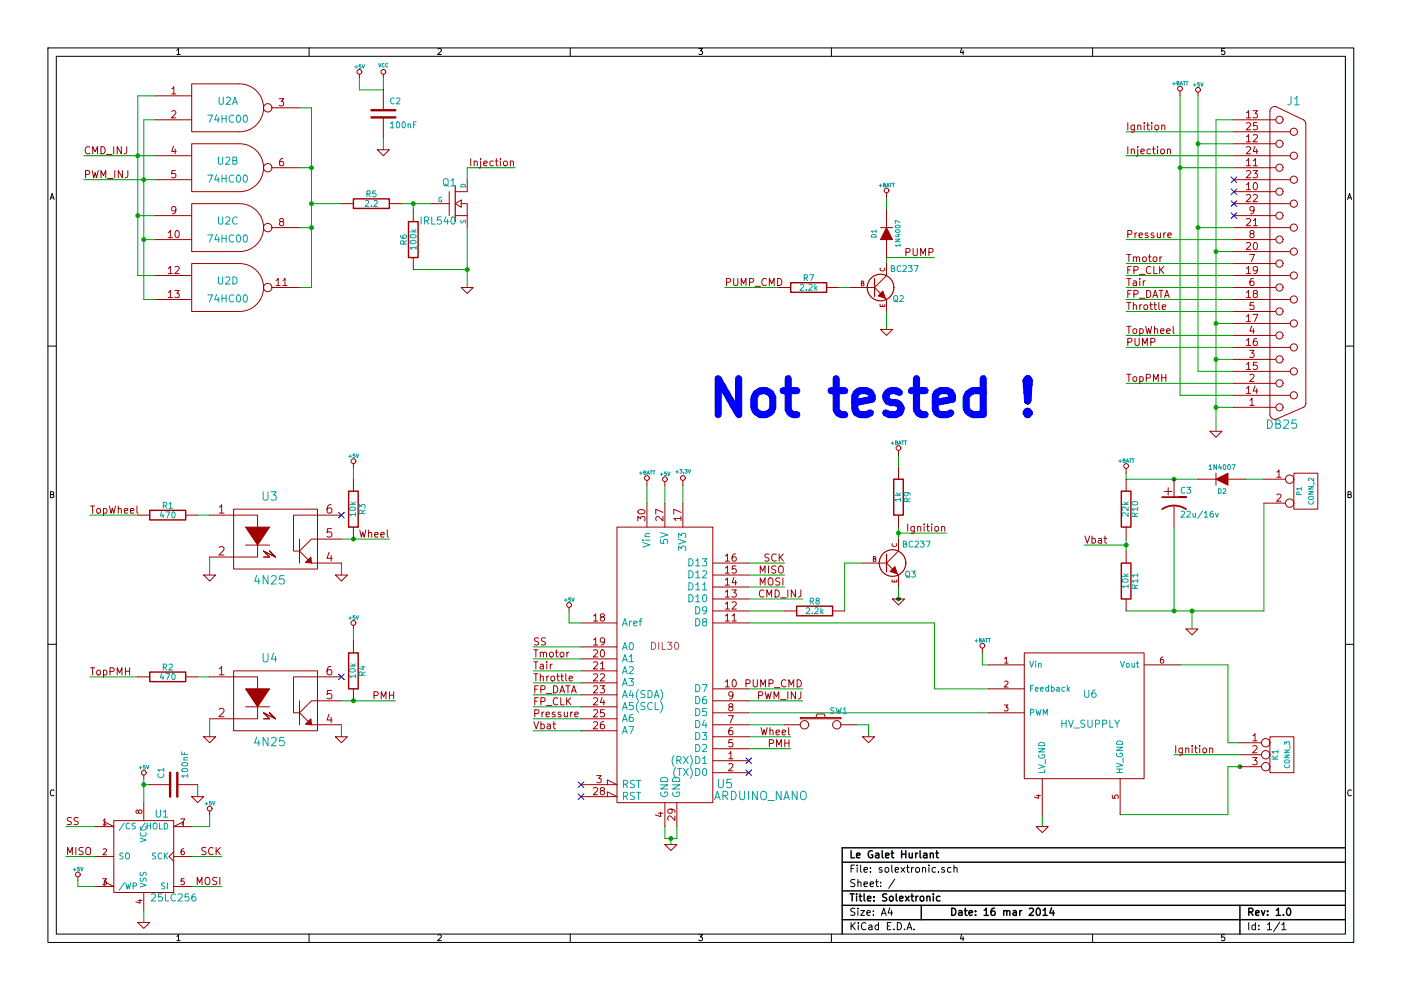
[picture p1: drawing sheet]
EESchema Schematic File Version 2  date dim. 16 mars 2014 21:05:08 CET
LIBS:power
LIBS:device
LIBS:transistors
LIBS:conn
LIBS:linear
LIBS:regul
LIBS:74xx
LIBS:cmos4000
LIBS:adc-dac
LIBS:memory
LIBS:xilinx
LIBS:special
LIBS:microcontrollers
LIBS:dsp
LIBS:microchip
LIBS:analog_switches
LIBS:motorola
LIBS:texas
LIBS:intel
LIBS:audio
LIBS:interface
LIBS:digital-audio
LIBS:philips
LIBS:display
LIBS:cypress
LIBS:siliconi
LIBS:opto
LIBS:atmel
LIBS:contrib
LIBS:valves
LIBS:solextronic
LIBS:solextronic-cache
EELAYER 25  0
EELAYER END
$Descr A4 11700 8267
encoding utf-8
Sheet 1 1
Title "Solextronic"
Date "16 mar 2014"
Rev "1.0"
Comp "Le Galet Hurlant"
Comment1 ""
Comment2 ""
Comment3 ""
Comment4 ""
$EndDescr
Connection ~ 7500 5000
Connection ~ 10350 6400
Connection ~ 2600 1700
Wire Wire Line
	9400 2500 10300 2500
Wire Wire Line
	9400 2900 10300 2900
Wire Wire Line
	9400 2800 10300 2800
Wire Wire Line
	9400 2400 10300 2400
Wire Wire Line
	9400 2000 10300 2000
Wire Wire Line
	9400 1100 10300 1100
Wire Wire Line
	9850 1400 10300 1400
Connection ~ 10000 1900
Wire Wire Line
	10300 1900 10000 1900
Wire Wire Line
	10000 1200 10300 1200
Connection ~ 10150 2700
Wire Wire Line
	10150 3600 10150 1000
Wire Wire Line
	10150 1000 10300 1000
Connection ~ 10150 3400
Wire Wire Line
	10150 3000 10300 3000
Wire Wire Line
	4300 1400 3900 1400
Wire Wire Line
	3900 1400 3900 1500
Wire Wire Line
	4450 6000 4850 6000
Wire Wire Line
	4450 5600 4850 5600
Wire Wire Line
	7400 2200 7400 2150
Wire Wire Line
	7400 2600 7400 2750
Wire Wire Line
	6250 5750 6700 5750
Wire Wire Line
	6250 6150 6600 6150
Connection ~ 2950 4500
Wire Wire Line
	3250 4500 2850 4500
Wire Wire Line
	7500 3800 7500 3900
Wire Wire Line
	7500 4900 7500 5000
Wire Wire Line
	6250 5100 6550 5100
Connection ~ 3450 1700
Wire Wire Line
	3450 1750 3450 1700
Wire Wire Line
	3900 2250 3450 2250
Wire Wire Line
	3200 1150 3200 1250
Wire Wire Line
	3000 750  3200 750 
Wire Wire Line
	2500 1400 2600 1400
Connection ~ 1150 1800
Wire Wire Line
	1150 2300 1150 800 
Wire Wire Line
	1150 2300 1300 2300
Wire Wire Line
	2600 1900 2500 1900
Wire Wire Line
	700  1500 1300 1500
Wire Wire Line
	1300 1000 1200 1000
Wire Wire Line
	1150 1800 1300 1800
Wire Wire Line
	6700 5850 6250 5850
Wire Wire Line
	7800 5750 7800 5200
Wire Wire Line
	750  4300 1150 4300
Wire Wire Line
	750  5650 1150 5650
Wire Wire Line
	2850 4700 2850 4800
Wire Wire Line
	1750 6000 1750 6150
Wire Wire Line
	6550 4900 6250 4900
Wire Wire Line
	6250 4700 6550 4700
Wire Wire Line
	800  7400 650  7400
Wire Wire Line
	650  7400 650  7350
Wire Wire Line
	550  7150 800  7150
Wire Wire Line
	1850 7150 1600 7150
Connection ~ 1200 6550
Wire Wire Line
	1250 6550 1200 6550
Wire Wire Line
	1200 7600 1200 7700
Wire Wire Line
	3350 1700 3600 1700
Wire Wire Line
	7800 5750 8250 5750
Wire Wire Line
	7800 5200 6250 5200
Wire Wire Line
	8200 5450 8200 5550
Wire Wire Line
	8200 5550 8250 5550
Wire Wire Line
	9350 6800 10250 6800
Wire Wire Line
	10350 6200 10250 6200
Wire Wire Line
	10250 6200 10250 5550
Wire Wire Line
	10350 6300 9800 6300
Wire Wire Line
	4450 6100 4850 6100
Wire Wire Line
	4450 5800 4850 5800
Wire Wire Line
	5600 7000 5600 7050
Wire Wire Line
	5550 6900 5550 7000
Wire Wire Line
	5700 4050 5700 4200
Wire Wire Line
	5400 4050 5400 4200
Connection ~ 9800 4000
Wire Wire Line
	10000 4000 9400 4000
Wire Wire Line
	10550 4000 10400 4000
Wire Wire Line
	9400 4500 9400 4600
Connection ~ 9950 5100
Wire Wire Line
	10550 4200 10550 5100
Wire Wire Line
	10550 5100 9400 5100
Wire Wire Line
	9950 5100 9950 5250
Wire Wire Line
	9800 4400 9800 5100
Connection ~ 9800 5100
Wire Wire Line
	9400 4000 9400 3950
Connection ~ 9400 4550
Wire Wire Line
	9050 4550 9400 4550
Wire Wire Line
	5550 4050 5550 4200
Wire Wire Line
	4750 5100 4750 5200
Wire Wire Line
	4750 5200 4850 5200
Wire Wire Line
	5550 7000 5650 7000
Wire Wire Line
	5650 7000 5650 6900
Connection ~ 5600 7000
Wire Wire Line
	4450 5900 4850 5900
Wire Wire Line
	10350 6400 10250 6400
Wire Wire Line
	10250 6400 10250 6800
Wire Wire Line
	10250 5550 9850 5550
Wire Wire Line
	8700 6800 8700 6900
Wire Wire Line
	6250 5950 8250 5950
Wire Wire Line
	6250 6050 6550 6050
Wire Wire Line
	2600 1700 2850 1700
Wire Wire Line
	1650 6550 1650 6650
Wire Wire Line
	4450 5400 4850 5400
Wire Wire Line
	1850 7400 1600 7400
Wire Wire Line
	550  6900 800  6900
Wire Wire Line
	1750 6800 1750 6900
Wire Wire Line
	1750 6900 1600 6900
Wire Wire Line
	6550 4800 6250 4800
Wire Wire Line
	1750 4650 1750 4800
Wire Wire Line
	2850 6050 2850 6150
Wire Wire Line
	2950 5250 2950 5350
Wire Wire Line
	2950 4000 2950 3900
Wire Wire Line
	1200 6700 1200 6500
Wire Wire Line
	1650 5650 1750 5650
Wire Wire Line
	1650 4300 1750 4300
Wire Wire Line
	6250 5000 6700 5000
Wire Wire Line
	1150 800  1300 800 
Connection ~ 1150 1300
Wire Wire Line
	1200 2000 1300 2000
Connection ~ 1200 1500
Wire Wire Line
	700  1300 1300 1300
Wire Wire Line
	2500 900  2600 900 
Connection ~ 2600 1400
Wire Wire Line
	1200 1000 1200 2500
Wire Wire Line
	1200 2500 1300 2500
Connection ~ 1200 2000
Wire Wire Line
	2600 900  2600 2400
Wire Wire Line
	2600 2400 2500 2400
Connection ~ 2600 1900
Wire Wire Line
	3000 750  3000 650 
Wire Wire Line
	3200 750  3200 650 
Wire Wire Line
	3900 1900 3900 2400
Connection ~ 3900 2250
Wire Wire Line
	7050 5100 7050 4700
Wire Wire Line
	7050 4700 7200 4700
Wire Wire Line
	7500 4450 7900 4450
Wire Wire Line
	7500 4400 7500 4500
Connection ~ 7500 4450
Wire Wire Line
	3300 5850 2850 5850
Connection ~ 2950 5850
Wire Wire Line
	6600 6250 6250 6250
Wire Wire Line
	7100 2400 7000 2400
Wire Wire Line
	7400 1750 7400 1650
Wire Wire Line
	7400 2150 7800 2150
Wire Wire Line
	6050 2400 6500 2400
Wire Wire Line
	4450 5500 4850 5500
Wire Wire Line
	4450 5700 4850 5700
Wire Wire Line
	7150 6050 7250 6050
Wire Wire Line
	7250 6050 7250 6150
Wire Wire Line
	10150 3400 10300 3400
Wire Wire Line
	10150 2700 10300 2700
Connection ~ 10150 3000
Wire Wire Line
	10300 2100 10150 2100
Connection ~ 10150 2100
Wire Wire Line
	10000 800  10000 3100
Wire Wire Line
	10000 3100 10300 3100
Connection ~ 10000 1200
Wire Wire Line
	10300 3300 9850 3300
Wire Wire Line
	9850 3300 9850 800 
Connection ~ 9850 1400
Wire Wire Line
	10300 1300 9400 1300
Wire Wire Line
	9400 2200 10300 2200
Wire Wire Line
	9400 2600 10300 2600
Wire Wire Line
	9400 3200 10300 3200
Wire Wire Line
	9400 2300 10300 2300
Text Label 9400 2600 0    60   ~ 0
Throttle
Text Label 9400 2900 0    60   ~ 0
PUMP
NoConn ~ 10300 1600
NoConn ~ 10300 1800
NoConn ~ 10300 1500
NoConn ~ 10300 1700
$Comp
L DB25 J1
U 1 1
P 10750 2200
F 0 "J1" H 10800 3550 70  0000 C CNN
F 1 "DB25" H 10700 850 70  0000 C CNN
	1    10750 2200
	1    0    0    -1  
$EndComp
Text Label 4300 1400 2    60   ~ 0
Injection
Text Label 4450 6000 0    60   ~ 0
Pressure
Text Label 4450 5700 0    60   ~ 0
Throttle
Text Label 4450 5600 0    60   ~ 0
Tair
Text Label 4450 5500 0    60   ~ 0
Tmotor
Text Label 7800 2150 2    60   ~ 0
PUMP
$Comp
L DIODE D1
U 1 1
P 7400 1950
F 0 "D1" H 7400 2050 40  0000 C CNN
F 1 "1N4007" H 7400 1850 40  0000 C CNN
	1    7400 1950
	0    -1   -1   0   
$EndComp
$Comp
L +BATT #PWR01
U 1 1
P 7400 1650
F 0 "#PWR01" H 7400 1600 20  0001 C CNN
F 1 "+BATT" H 7400 1750 30  0000 C CNN
	1    7400 1650
	1    0    0    -1  
$EndComp
Text Label 6050 2400 0    60   ~ 0
PUMP_CMD
$Comp
L GND #PWR02
U 1 1
P 7400 2750
F 0 "#PWR02" H 7400 2750 30  0001 C CNN
F 1 "GND" H 7400 2680 30  0001 C CNN
	1    7400 2750
	1    0    0    -1  
$EndComp
Text Label 6700 5750 2    60   ~ 0
PUMP_CMD
$Comp
L R R7
U 1 1
P 6750 2400
F 0 "R7" V 6830 2400 50  0000 C CNN
F 1 "2.2k" V 6750 2400 50  0000 C CNN
	1    6750 2400
	0    -1   -1   0   
$EndComp
$Comp
L BC237 Q2
U 1 1
P 7300 2400
F 0 "Q2" H 7500 2300 50  0000 C CNN
F 1 "BC237" H 7550 2550 50  0000 C CNN
F 2 "TO92-EBC" H 7490 2400 30  0001 C CNN
	1    7300 2400
	1    0    0    -1  
$EndComp
Text Label 6600 6150 2    60   ~ 0
Wheel
Text Label 6600 6250 2    60   ~ 0
PMH
Text Label 3250 4500 2    60   ~ 0
Wheel
Text Label 3300 5850 2    60   ~ 0
PMH
$Comp
L +BATT #PWR03
U 1 1
P 7500 3800
F 0 "#PWR03" H 7500 3750 20  0001 C CNN
F 1 "+BATT" H 7500 3900 30  0000 C CNN
	1    7500 3800
	1    0    0    -1  
$EndComp
$Comp
L R R9
U 1 1
P 7500 4150
F 0 "R9" V 7580 4150 50  0000 C CNN
F 1 "1k" V 7500 4150 50  0000 C CNN
	1    7500 4150
	1    0    0    -1  
$EndComp
Text Label 7900 4450 2    60   ~ 0
Ignition
$Comp
L GND #PWR04
U 1 1
P 7500 5000
F 0 "#PWR04" H 7500 5000 30  0001 C CNN
F 1 "GND" H 7500 4930 30  0001 C CNN
	1    7500 5000
	1    0    0    -1  
$EndComp
$Comp
L R R8
U 1 1
P 6800 5100
F 0 "R8" V 6880 5100 50  0000 C CNN
F 1 "2.2k" V 6800 5100 50  0000 C CNN
	1    6800 5100
	0    -1   -1   0   
$EndComp
$Comp
L GND #PWR05
U 1 1
P 3900 2400
F 0 "#PWR05" H 3900 2400 30  0001 C CNN
F 1 "GND" H 3900 2330 30  0001 C CNN
	1    3900 2400
	1    0    0    -1  
$EndComp
$Comp
L R R6
U 1 1
P 3450 2000
F 0 "R6" V 3530 2000 50  0000 C CNN
F 1 "100k" V 3450 2000 50  0000 C CNN
	1    3450 2000
	-1   0    0    1   
$EndComp
$Comp
L BC237 Q3
U 1 1
P 7400 4700
F 0 "Q3" H 7600 4600 50  0000 C CNN
F 1 "BC237" H 7650 4850 50  0000 C CNN
F 2 "TO92-EBC" H 7590 4700 30  0001 C CNN
	1    7400 4700
	1    0    0    -1  
$EndComp
$Comp
L GND #PWR06
U 1 1
P 3200 1250
F 0 "#PWR06" H 3200 1250 30  0001 C CNN
F 1 "GND" H 3200 1180 30  0001 C CNN
	1    3200 1250
	1    0    0    -1  
$EndComp
$Comp
L C C2
U 1 1
P 3200 950
F 0 "C2" H 3250 1050 50  0000 L CNN
F 1 "100nF" H 3250 850 50  0000 L CNN
	1    3200 950 
	1    0    0    -1  
$EndComp
$Comp
L +5V #PWR07
U 1 1
P 3000 650
F 0 "#PWR07" H 3000 740 20  0001 C CNN
F 1 "+5V" H 3000 740 30  0000 C CNN
	1    3000 650 
	1    0    0    -1  
$EndComp
$Comp
L VCC #PWR08
U 1 1
P 3200 650
F 0 "#PWR08" H 3200 750 30  0001 C CNN
F 1 "VCC" H 3200 750 30  0000 C CNN
	1    3200 650 
	1    0    0    -1  
$EndComp
Text Notes 8650 3500 2    300  ~ 60
Not tested !
$Comp
L 74HC00 U2
U 4 1
P 1900 2400
F 0 "U2" H 1900 2450 60  0000 C CNN
F 1 "74HC00" H 1900 2300 60  0000 C CNN
	4    1900 2400
	1    0    0    -1  
$EndComp
$Comp
L 74HC00 U2
U 1 1
P 1900 900
F 0 "U2" H 1900 950 60  0000 C CNN
F 1 "74HC00" H 1900 800 60  0000 C CNN
	1    1900 900 
	1    0    0    -1  
$EndComp
$Comp
L 74HC00 U2
U 3 1
P 1900 1900
F 0 "U2" H 1900 1950 60  0000 C CNN
F 1 "74HC00" H 1900 1800 60  0000 C CNN
	3    1900 1900
	1    0    0    -1  
$EndComp
Text Label 6700 5850 2    60   ~ 0
PWM_INJ
Text Label 6700 5000 2    60   ~ 0
CMD_INJ
Text Label 700  1500 0    60   ~ 0
PWM_INJ
Text Label 700  1300 0    60   ~ 0
CMD_INJ
$Comp
L R R1
U 1 1
P 1400 4300
F 0 "R1" V 1480 4300 50  0000 C CNN
F 1 "470" V 1400 4300 50  0000 C CNN
	1    1400 4300
	0    -1   -1   0   
$EndComp
$Comp
L R R2
U 1 1
P 1400 5650
F 0 "R2" V 1480 5650 50  0000 C CNN
F 1 "470" V 1400 5650 50  0000 C CNN
	1    1400 5650
	0    -1   -1   0   
$EndComp
NoConn ~ 2850 5650
NoConn ~ 2850 4300
$Comp
L +5V #PWR09
U 1 1
P 2950 5250
F 0 "#PWR09" H 2950 5340 20  0001 C CNN
F 1 "+5V" H 2950 5340 30  0000 C CNN
	1    2950 5250
	1    0    0    -1  
$EndComp
$Comp
L +5V #PWR010
U 1 1
P 2950 3900
F 0 "#PWR010" H 2950 3990 20  0001 C CNN
F 1 "+5V" H 2950 3990 30  0000 C CNN
	1    2950 3900
	1    0    0    -1  
$EndComp
$Comp
L R R4
U 1 1
P 2950 5600
F 0 "R4" V 3030 5600 50  0000 C CNN
F 1 "10k" V 2950 5600 50  0000 C CNN
	1    2950 5600
	1    0    0    -1  
$EndComp
$Comp
L R R3
U 1 1
P 2950 4250
F 0 "R3" V 3030 4250 50  0000 C CNN
F 1 "10k" V 2950 4250 50  0000 C CNN
	1    2950 4250
	1    0    0    -1  
$EndComp
$Comp
L GND #PWR011
U 1 1
P 2850 6150
F 0 "#PWR011" H 2850 6150 30  0001 C CNN
F 1 "GND" H 2850 6080 30  0001 C CNN
	1    2850 6150
	1    0    0    -1  
$EndComp
$Comp
L GND #PWR012
U 1 1
P 2850 4800
F 0 "#PWR012" H 2850 4800 30  0001 C CNN
F 1 "GND" H 2850 4730 30  0001 C CNN
	1    2850 4800
	1    0    0    -1  
$EndComp
Text Label 750  5650 0    60   ~ 0
TopPMH
$Comp
L GND #PWR013
U 1 1
P 1750 6150
F 0 "#PWR013" H 1750 6150 30  0001 C CNN
F 1 "GND" H 1750 6080 30  0001 C CNN
	1    1750 6150
	1    0    0    -1  
$EndComp
$Comp
L GND #PWR014
U 1 1
P 1750 4800
F 0 "#PWR014" H 1750 4800 30  0001 C CNN
F 1 "GND" H 1750 4730 30  0001 C CNN
	1    1750 4800
	1    0    0    -1  
$EndComp
Text Label 750  4300 0    60   ~ 0
TopWheel
$Comp
L PHTRANS U4
U 1 1
P 2300 5850
F 0 "U4" H 2250 6200 70  0000 C CNN
F 1 "4N25" H 2250 5500 70  0000 C CNN
	1    2300 5850
	1    0    0    -1  
$EndComp
$Comp
L PHTRANS U3
U 1 1
P 2300 4500
F 0 "U3" H 2250 4850 70  0000 C CNN
F 1 "4N25" H 2250 4150 70  0000 C CNN
	1    2300 4500
	1    0    0    -1  
$EndComp
Text Label 6550 4700 2    60   ~ 0
SCK
Text Label 6550 4800 2    60   ~ 0
MISO
Text Label 6550 4900 2    60   ~ 0
MOSI
$Comp
L +5V #PWR015
U 1 1
P 650 7350
F 0 "#PWR015" H 650 7440 20  0001 C CNN
F 1 "+5V" H 650 7440 30  0000 C CNN
	1    650  7350
	1    0    0    -1  
$EndComp
$Comp
L +5V #PWR016
U 1 1
P 1750 6800
F 0 "#PWR016" H 1750 6890 20  0001 C CNN
F 1 "+5V" H 1750 6890 30  0000 C CNN
	1    1750 6800
	1    0    0    -1  
$EndComp
Text Label 1850 7400 2    60   ~ 0
MOSI
Text Label 1850 7150 2    60   ~ 0
SCK
Text Label 550  7150 0    60   ~ 0
MISO
Text Label 550  6900 0    60   ~ 0
SS
Text Label 4450 5400 0    60   ~ 0
SS
$Comp
L GND #PWR017
U 1 1
P 1650 6650
F 0 "#PWR017" H 1650 6650 30  0001 C CNN
F 1 "GND" H 1650 6580 30  0001 C CNN
	1    1650 6650
	1    0    0    -1  
$EndComp
$Comp
L C C1
U 1 1
P 1450 6550
F 0 "C1" H 1500 6650 50  0000 L CNN
F 1 "100nF" H 1500 6450 50  0000 L CNN
	1    1450 6550
	0    -1   -1   0   
$EndComp
$Comp
L +5V #PWR018
U 1 1
P 1200 6500
F 0 "#PWR018" H 1200 6590 20  0001 C CNN
F 1 "+5V" H 1200 6590 30  0000 C CNN
	1    1200 6500
	1    0    0    -1  
$EndComp
$Comp
L GND #PWR019
U 1 1
P 1200 7700
F 0 "#PWR019" H 1200 7700 30  0001 C CNN
F 1 "GND" H 1200 7630 30  0001 C CNN
	1    1200 7700
	1    0    0    -1  
$EndComp
$Comp
L 25LC256 U1
U 1 1
P 1200 7150
F 0 "U1" H 1350 7500 60  0000 C CNN
F 1 "25LC256" H 1450 6800 60  0000 C CNN
	1    1200 7150
	1    0    0    -1  
$EndComp
$Comp
L R R5
U 1 1
P 3100 1700
F 0 "R5" V 3180 1700 50  0000 C CNN
F 1 "2.2" V 3100 1700 50  0000 C CNN
	1    3100 1700
	0    -1   -1   0   
$EndComp
$Comp
L MOSFET_N Q1
U 1 1
P 3800 1700
F 0 "Q1" H 3810 1870 60  0000 R CNN
F 1 "IRL540" H 3810 1550 60  0000 R CNN
	1    3800 1700
	1    0    0    -1  
$EndComp
$Comp
L GND #PWR020
U 1 1
P 7250 6150
F 0 "#PWR020" H 7250 6150 30  0001 C CNN
F 1 "GND" H 7250 6080 30  0001 C CNN
	1    7250 6150
	1    0    0    -1  
$EndComp
$Comp
L SW_PUSH SW1
U 1 1
P 6850 6050
F 0 "SW1" H 7000 6160 50  0000 C CNN
F 1 "SW_PUSH" H 6850 5970 50  0001 C CNN
	1    6850 6050
	1    0    0    -1  
$EndComp
$Comp
L +BATT #PWR021
U 1 1
P 8200 5450
F 0 "#PWR021" H 8200 5400 20  0001 C CNN
F 1 "+BATT" H 8200 5550 30  0000 C CNN
	1    8200 5450
	1    0    0    -1  
$EndComp
$Comp
L GND #PWR022
U 1 1
P 8700 6900
F 0 "#PWR022" H 8700 6900 30  0001 C CNN
F 1 "GND" H 8700 6830 30  0001 C CNN
	1    8700 6900
	1    0    0    -1  
$EndComp
$Comp
L HV_SUPPLY U6
U 1 1
P 9050 6000
F 0 "U6" H 9100 6200 60  0000 C CNN
F 1 "HV_SUPPLY" H 9100 5950 60  0000 C CNN
	1    9050 6000
	1    0    0    -1  
$EndComp
Text Label 9800 6300 0    60   ~ 0
Ignition
$Comp
L CONN_3 K1
U 1 1
P 10700 6300
F 0 "K1" V 10650 6300 50  0000 C CNN
F 1 "CONN_3" V 10750 6300 40  0000 C CNN
	1    10700 6300
	1    0    0    -1  
$EndComp
$Comp
L 74HC00 U2
U 2 1
P 1900 1400
F 0 "U2" H 1900 1450 60  0000 C CNN
F 1 "74HC00" H 1900 1300 60  0000 C CNN
	2    1900 1400
	1    0    0    -1  
$EndComp
Text Label 9400 1300 0    60   ~ 0
Injection
Text Label 9400 2000 0    60   ~ 0
Pressure
Text Label 9400 2800 0    60   ~ 0
TopWheel
Text Label 9400 1100 0    60   ~ 0
Ignition
Text Label 9400 3200 0    60   ~ 0
TopPMH
Text Label 9400 2200 0    60   ~ 0
Tmotor
Text Label 9400 2400 0    60   ~ 0
Tair
$Comp
L +5V #PWR023
U 1 1
P 10000 800
F 0 "#PWR023" H 10000 890 20  0001 C CNN
F 1 "+5V" H 10000 890 30  0000 C CNN
	1    10000 800 
	1    0    0    -1  
$EndComp
$Comp
L +BATT #PWR024
U 1 1
P 9850 800
F 0 "#PWR024" H 9850 750 20  0001 C CNN
F 1 "+BATT" H 9850 900 30  0000 C CNN
	1    9850 800 
	1    0    0    -1  
$EndComp
$Comp
L GND #PWR025
U 1 1
P 10150 3600
F 0 "#PWR025" H 10150 3600 30  0001 C CNN
F 1 "GND" H 10150 3530 30  0001 C CNN
	1    10150 3600
	1    0    0    -1  
$EndComp
Text Label 4450 6100 0    60   ~ 0
Vbat
Text Label 9400 2300 0    60   ~ 0
FP_CLK
Text Label 9400 2500 0    60   ~ 0
FP_DATA
Text Label 4450 5900 0    60   ~ 0
FP_CLK
Text Label 4450 5800 0    60   ~ 0
FP_DATA
$Comp
L GND #PWR026
U 1 1
P 5600 7050
F 0 "#PWR026" H 5600 7050 30  0001 C CNN
F 1 "GND" H 5600 6980 30  0001 C CNN
	1    5600 7050
	1    0    0    -1  
$EndComp
$Comp
L +5V #PWR027
U 1 1
P 4750 5100
F 0 "#PWR027" H 4750 5190 20  0001 C CNN
F 1 "+5V" H 4750 5190 30  0000 C CNN
	1    4750 5100
	1    0    0    -1  
$EndComp
$Comp
L +3.3V #PWR028
U 1 1
P 5700 4050
F 0 "#PWR028" H 5700 4010 30  0001 C CNN
F 1 "+3.3V" H 5700 4160 30  0000 C CNN
	1    5700 4050
	1    0    0    -1  
$EndComp
$Comp
L +5V #PWR029
U 1 1
P 5550 4050
F 0 "#PWR029" H 5550 4140 20  0001 C CNN
F 1 "+5V" H 5550 4140 30  0000 C CNN
	1    5550 4050
	1    0    0    -1  
$EndComp
$Comp
L +BATT #PWR030
U 1 1
P 5400 4050
F 0 "#PWR030" H 5400 4000 20  0001 C CNN
F 1 "+BATT" H 5400 4150 30  0000 C CNN
	1    5400 4050
	1    0    0    -1  
$EndComp
Text Label 9050 4550 0    60   ~ 0
Vbat
$Comp
L GND #PWR031
U 1 1
P 9950 5250
F 0 "#PWR031" H 9950 5250 30  0001 C CNN
F 1 "GND" H 9950 5180 30  0001 C CNN
	1    9950 5250
	1    0    0    -1  
$EndComp
$Comp
L R R11
U 1 1
P 9400 4850
F 0 "R11" V 9480 4850 50  0000 C CNN
F 1 "10k" V 9400 4850 50  0000 C CNN
	1    9400 4850
	1    0    0    -1  
$EndComp
$Comp
L R R10
U 1 1
P 9400 4250
F 0 "R10" V 9480 4250 50  0000 C CNN
F 1 "22k" V 9400 4250 50  0000 C CNN
	1    9400 4250
	1    0    0    -1  
$EndComp
$Comp
L CP1 C3
U 1 1
P 9800 4200
F 0 "C3" H 9850 4300 50  0000 L CNN
F 1 "22u/16v" H 9850 4100 50  0000 L CNN
	1    9800 4200
	1    0    0    -1  
$EndComp
$Comp
L +BATT #PWR032
U 1 1
P 9400 3950
F 0 "#PWR032" H 9400 3900 20  0001 C CNN
F 1 "+BATT" H 9400 4050 30  0000 C CNN
	1    9400 3950
	1    0    0    -1  
$EndComp
$Comp
L DIODE D2
U 1 1
P 10200 4000
F 0 "D2" H 10200 4100 40  0000 C CNN
F 1 "1N4007" H 10200 3900 40  0000 C CNN
	1    10200 4000
	-1   0    0    1   
$EndComp
$Comp
L CONN_2 P1
U 1 1
P 10900 4100
F 0 "P1" V 10850 4100 40  0000 C CNN
F 1 "CONN_2" V 10950 4100 40  0000 C CNN
	1    10900 4100
	1    0    0    -1  
$EndComp
NoConn ~ 4850 6650
NoConn ~ 4850 6550
NoConn ~ 6250 6450
NoConn ~ 6250 6350
$Comp
L ARDUINO_NANO U5
U 1 1
P 5550 5350
F 0 "U5" H 6050 4150 70  0000 C CNN
F 1 "ARDUINO_NANO" H 6350 4050 70  0000 C CNN
F 2 "DIL30" H 5550 5300 60  0000 C CNN
	1    5550 5350
	1    0    0    -1  
$EndComp
$EndSCHEMATC
